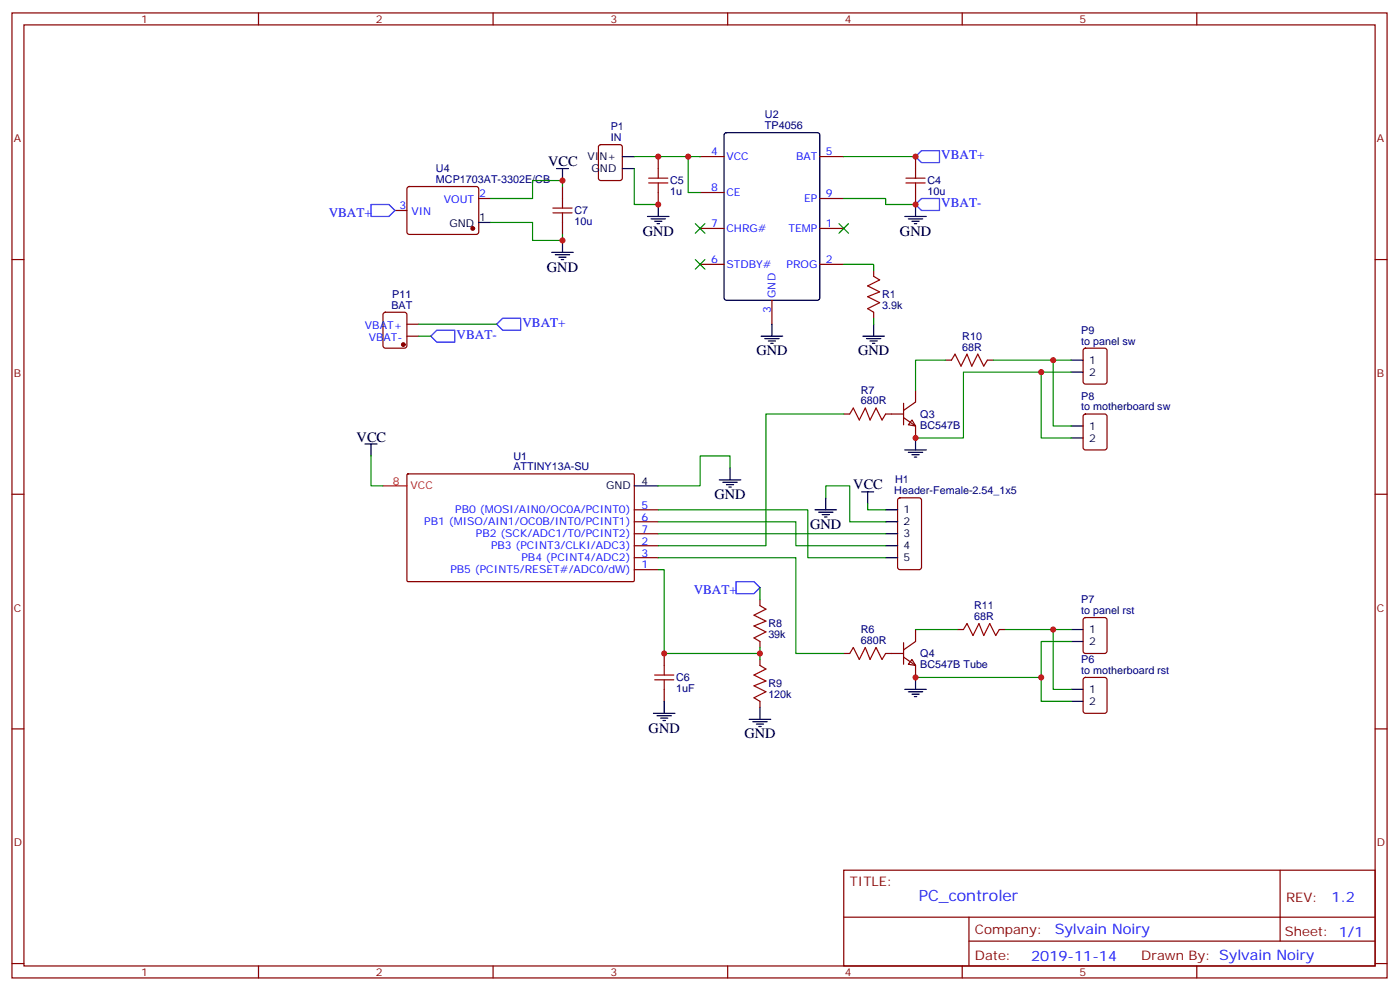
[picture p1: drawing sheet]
<svg xmlns="http://www.w3.org/2000/svg" width="413mm" height="292mm" viewBox="0 0 413 292" stroke-linecap="round" stroke-linejoin="round" font-family="sans-serif">
<g fill="none" stroke="#870000" stroke-width=".35">
<path d="M3.5 3.8h405.4v284.3h-405.4zM7.1 7.3h398.2v277.3h-398.2zM76.2 3.8v3.5M145.3 3.8v3.5M214.5 3.8v3.5M283.6 3.8v3.5M352.8 3.8v3.5M120.2 55.2l.4-.2h20.1l.4 .7-.1 12.9-.6 .5-20-.1-.5-.6v-12.7zM141.1 58.5h3.5M165.8 55v3.5M176.6 42.8l.5-.2h5.6l.7 .4v9.5l-.4 .6-5.9 .1-.7-.5v-9.4zM194 46.1v3.6"/>
<path d="M194 56.7v3.6M206.4 46.1h7M206.4 56.7h7M241.7 46.1h7M241.7 58.5h7M269.9 46.1v3.6M269.9 56.7v3.6M3.5 76.5h3.6M116.4 62h3.5M165.8 65.5v3.6M206.4 67.3h7M206.4 77.9h7"/>
<path d="M241.7 67.3h7M241.7 77.9h7M257.5 79.7v1.7M405.3 76.5h3.6M113.1 92.2l.5-.2h5.6l.7 .4v9.5l-.4 .6-5.9 .1-.7-.5v-9.4zM119.9 99.1h3.6M119.9 95.5h3.6M227.5 88.5v7M257.5 92v1.8M266.3 118.8v6.4M269.9 114.9v3.6l-3.6 2.4M278.7 106.1h1.8"/>
<path d="M291 106.1h1.8M319.5 102.8l.5-.2h5.6l.7 .4v9.5l-.4 .6-5.9 .1-.7-.5v-9.4zM120 139.8l.3-.2 66.5 .1 .2 .3-.1 31.2-.3 .2-66.5-.1-.2-.3zM248.7 122h1.8M261.1 122h5.2M266.3 123l3.6 2.5v3.5M268.8 123.8l1.1 1.7-2.1-.3zM319.5 122.2l.5-.2h5.6l.7 .4v9.5l-.4 .6-5.9 .1-.7-.5v-9.4zM3.5 145.6h3.6M187 150.2h7M187 153.7h7M187 157.3h7"/>
<path d="M264.8 146.9l.5-.2h5.6l.7 .4v20l-.4 .7-5.9 .1-.7-.5v-20zM405.3 145.6h3.6M187 167.9h7M187 160.8h7M187 164.3h7M224 176.7v1.7M195.8 192.5v3.6M224 189v1.8M224 194.3v1.8M248.7 192.5h1.8M261.1 192.5h5.2M266.3 189.4v6.3"/>
<path d="M266.3 193.6l3.6 2.5v3.5M268.8 194.3l1.1 1.8-2.1-.4zM269.9 185.5v3.5l-3.6 2.5M282.2 185.5h1.8M294.6 185.5h1.7M319.5 199.8l.5-.2h5.6l.7 .4v9.5l-.4 .6-5.9 .1-.7-.5v-9.4zM319.5 182.2l.5-.2h5.6l.7 .4v9.4l-.4 .7h-5.9l-.7-.4v-9.4zM3.5 214.8h3.6M195.8 203.1v3.6M224 206.7v1.7M405.3 214.8h3.6M248.7 256.4h156.6v28.2h-156.6z"/>
<path d="M377.3 256.4v20.9M248.7 270.2h156.5M285.6 277.3h119.6M285.6 270.2v14.2M3.5 283.9h3.6M76.2 284.6v3.5M145.3 284.6v3.5M214.5 284.6v3.5M283.6 284.6v3.5M352.8 284.6v3.5M405.3 283.9h3.6"/>
</g>
<g fill="none" stroke="#000" stroke-width=".35">
<path d="M213.7 39.3l.4-.2h26.8l.7 .4 .1 48.3-.5 .6-27.1 .1-.6-.5-.1-48.2zM164 49.7h3.6M165.8 49.7v3.5M183.4 49.7h3.6M183.4 46.1h3.6M141.1 65.5h3.5M162.6 74.4h6.4M163.7 75.1h4.2M164.7 75.8h2.2M165.5 76.5h.7M165.8 70.8v3.6M190.9 63.8h6.3"/>
<path d="M191.9 64.5h4.2M193 65.2h2.1M193.7 65.9h.7M194 60.3v3.5M266.7 63.8h6.3M267.8 64.5h4.2M268.8 65.2h2.1M269.5 65.9h.7M269.9 60.3v3.5M224.4 99.1h6.3M225.4 99.8h4.3M227.5 95.5v3.6"/>
<path d="M254.4 99.1h6.3M255.4 99.8h4.2M257.5 95.5v3.6M226.5 100.5h2.1M227.2 101.2h.7M256.5 100.5h2.1M257.2 101.2h.7M315.7 106.1h3.6M315.7 109.6h3.6M107.6 130.8h3.5M109.4 130.8v3.5M215.2 137.9v3.5"/>
<path d="M266.7 132.6h6.3M267.8 133.3h4.2M268.8 134h2.1M269.5 134.7h.7M269.9 129v3.6M315.7 125.5h3.6M315.7 129h3.6M187 143.2h7M212 141.4h6.4M213.1 142.1h4.2M214.1 142.8h2.2M214.8 143.5h.7"/>
<path d="M240.2 150.2h6.4M241.3 150.9h4.2M242.4 151.6h2.1M243.1 152.3h.7M243.4 146.7v3.5M254 144.9h3.5M255.8 144.9v3.5M261.1 150.2h3.5M261.1 153.7h3.5M261.1 157.3h3.5M261.1 160.8h3.5M261.1 164.3h3.5"/>
<path d="M269.9 199.6v3.5M315.7 185.5h3.6M315.7 189h3.6M192.6 210.2h6.4M193.7 210.9h4.2M194.7 211.6h2.1M195.4 212.3h.7M195.8 206.7v3.5M220.8 211.9h6.4M221.9 212.7h4.2M223 213.4h2.1M223.7 214.1h.7"/>
<path d="M224 208.4v3.5M266.7 203.1h6.3M267.8 203.8h4.2M268.8 204.5h2.1M269.5 205.2h.7M315.7 203.1h3.6M315.7 206.7h3.6"/>
</g>
<g fill="none" stroke="#a10000" stroke-width=".35">
<path d="M165.8 58.5v2.8M191.2 53.9h5.6M191.2 52.5h5.6M194 49.7v2.8M194 53.9v2.8M267.1 53.9h5.6M267.1 52.5h5.6M269.9 49.7v2.8M269.9 53.9v2.8M163 62.7h5.6M163 61.3h5.6M165.8 62.7v2.8"/>
<path d="M257.5 81.4l1.8 1.1-3.5 1.7 3.5 1.8-3.5 1.4 3.5 1.8-3.5 1.7 1.7 1.1M280.5 106.1l1-1.7 1.8 3.5 1.7-3.5 1.5 3.5 1.7-3.5 1.8 3.5 1-1.8M250.5 122l1-1.8 1.8 3.6 1.8-3.6 1.4 3.6 1.7-3.6 1.8 3.6 1.1-1.8M224 178.4l1.8 1.1-3.6 1.8 3.6 1.7-3.6 1.4 3.6 1.8-3.6 1.8 1.8 1M193 198.9h5.6M195.8 196.1v2.8M224 196.1l1.8 1-3.6 1.8 3.6 1.8-3.6 1.4 3.6 1.7-3.6 1.8 1.8 1.1M250.5 192.5l1-1.7 1.8 3.5 1.8-3.5 1.4 3.5 1.7-3.5 1.8 3.5 1.1-1.8M284 185.5l1-1.8 1.8 3.6 1.8-3.6 1.4 3.6 1.7-3.6 1.8 3.6 1.1-1.8M193 200.3h5.6M195.8 200.3v2.8"/>
</g>
<path d="M112.9 143.2h7" fill="none" stroke="#f00" stroke-width=".35"/>
<g fill="#870000" stroke="#870000" stroke-width=".35">
<circle cx="139.3" cy="67.3" r=".53"/>
<circle cx="118.9" cy="101.5" r=".53"/>
</g>
<path d="M271.6 44.4h5.3v3.5h-5.3l-1.7-1.8zM271.6 58.5h5.3v3.5h-5.3l-1.7-1.7zM109.4 60.3h5.3l1.7 1.7-1.7 1.8h-5.3zM127 99.1l1.8-1.8h5.3v3.5h-5.3zM146.4 95.5l1.8-1.7h5.3v3.5h-5.3zM217 171.4h5.2l1.8 1.7-1.8 1.8h-5.2z" fill="none" stroke="#00f" stroke-width=".35"/>
<g fill="none" stroke="#008700" stroke-width=".35">
<path d="M165.8 55v-1.8h-8.8v5.3h-12.4M187 46.1h15.8M187 49.7v10.6h7M206.4 46.1h-3.6v10.6h3.6M248.7 58.5h12.4v1.8h8.8M248.7 46.1h21.2M144.6 65.5h12.4v5.3h8.8v-1.7M248.7 77.9h8.8v1.8M123.5 95.5h22.9M123.5 99.1h3.5M257.5 93.8v1.7M278.7 106.1h-8.8v8.8"/>
<path d="M292.8 106.1h22.9M306.9 109.6v19.4h8.8M310.4 106.1v19.4h5.3M315.7 109.6h-31.7v19.4h-14.1M109.4 134.3v8.9h3.5M215.2 137.9v-3.6h-8.8v8.9h-12.4M248.7 122h-22.9v38.8h-31.8M194 153.7h40.6v7.1h26.5M194 150.2h44.1v14.1h23M194 157.3h67.1M243.4 146.7v-3.5h7.1v10.5h10.6M255.8 148.4v1.8h5.3"/>
<path d="M194 164.3h40.6v28.2h14.1M194 167.9h1.8v24.6h28.2M224 173.1v3.6M224 190.8v3.5M269.9 199.6h37M269.9 185.5h12.3M296.3 185.5h14.1M315.7 185.5h-5.3v17.6h5.3M315.7 189h-8.8v17.7h8.8"/>
</g>
<g fill="#c00">
<circle cx="194" cy="60.3" r=".88"/>
<circle cx="194" cy="46.1" r=".88"/>
<circle cx="310.4" cy="185.5" r=".88"/>
<circle cx="310.4" cy="106.1" r=".88"/>
<circle cx="165.8" cy="53.2" r=".88"/>
<circle cx="165.8" cy="70.8" r=".88"/>
<circle cx="269.9" cy="46.1" r=".88"/>
<circle cx="202.8" cy="46.1" r=".88"/>
<circle cx="269.9" cy="129" r=".88"/>
<circle cx="306.9" cy="109.6" r=".88"/>
<circle cx="306.9" cy="199.6" r=".88"/>
<circle cx="269.9" cy="199.6" r=".88"/>
<circle cx="269.9" cy="60.3" r=".88"/>
<circle cx="224" cy="192.5" r=".88"/>
<circle cx="195.8" cy="192.5" r=".88"/>
</g>
<g fill="#c00" stroke="#008700" stroke-width=".35">
<path d="M205 65.9l2.8 2.8zM207.8 65.9l-2.8 2.8z"/>
<path d="M205 76.5l2.8 2.8zM207.8 76.5l-2.8 2.8z"/>
<path d="M247.3 65.9l2.8 2.8zM250.1 65.9l-2.8 2.8z"/>
</g>
<text font-size="4.6" fill="#00f" x="270.8" y="265.4">PC_controler</text>
<g font-size="4.2">
<text x="161.6" y="49">VCC</text>
<text x="189.4" y="69.4">GND</text>
<text x="265.3" y="69.4">GND</text>
<text x="161.2" y="80">GND</text>
<text x="223" y="104.7">GND</text>
<text x="252.9" y="104.7">GND</text>
<text x="105.1" y="130.1">VCC</text>
<text x="210.6" y="147">GND</text>
<text x="251.5" y="144.2">VCC</text>
<text x="238.8" y="155.9">GND</text>
<text x="191.2" y="215.8">GND</text>
<text x="219.4" y="217.6">GND</text>
</g>
<g font-size="4.2" fill="#00f">
<text x="392.5" y="265.7">1.2</text>
<text x="310.9" y="275.2">Sylvain Noiry</text>
<text x="304" y="283">2019-11-14</text>
</g>
<g font-size="3.9" fill="#00f">
<text x="277.5" y="46.8">VBAT+</text>
<text x="96.9" y="63.9">VBAT+</text>
<text x="277.5" y="61">VBAT-</text>
<text x="134.6" y="99.8">VBAT-</text>
<text x="154" y="96.2">VBAT+</text>
<text x="204.5" y="174.9">VBAT+</text>
</g>
<g font-size="3.9" fill="#800">
<text x="250.5" y="261">TITLE:</text>
<text x="379.1" y="265.7">REV:</text>
<text x="287.4" y="275.2">Company:</text>
<text x="378.7" y="275.8">Sheet: 1/1</text>
<text x="287.4" y="282.9">Date:</text>
<text x="336.4" y="282.9">Drawn By: Sylvain Noiry</text>
</g>
<g font-size="3.2" fill="#800">
<text x="41.6" y="6.8">1</text>
<text x="110.8" y="6.8">2</text>
<text x="179.9" y="6.8">3</text>
<text x="249.1" y="6.8">4</text>
<text x="318.2" y="6.8">5</text>
<text x="4.1" y="41.9">A</text>
<text x="405.9" y="41.9">A</text>
<text x="4.1" y="111.1">B</text>
<text x="405.9" y="111.1">B</text>
<text x="4.1" y="180.2">C</text>
<text x="405.9" y="180.2">C</text>
<text x="4.1" y="249.3">D</text>
<text x="405.9" y="249.3">D</text>
<text x="41.6" y="287.6">1</text>
<text x="110.8" y="287.6">2</text>
<text x="179.9" y="287.6">3</text>
<text x="249.1" y="287.6">4</text>
<text x="318.2" y="287.6">5</text>
</g>
<g font-size="3.2" fill="#000080">
<text x="225.5" y="34.7">U2</text>
<text x="180" y="41.6">IN</text>
<text x="180" y="38.4">P1</text>
<text x="225.5" y="38">TP4056</text>
<text x="128.5" y="53.9">MCP1703AT-3302E/CB</text>
<text x="128.5" y="50.7">U4</text>
<text x="197.6" y="57.5">1u</text>
<text x="197.6" y="54.3">C5</text>
<text x="273.4" y="57.5">10u</text>
<text x="273.4" y="54.3">C4</text>
<text x="169.3" y="63.1">C7</text>
<text x="169.3" y="66.3">10u</text>
<text x="115.6" y="87.7">P11</text>
<text x="260" y="87.9">R1</text>
<text x="115.4" y="90.9">BAT</text>
<text x="260" y="91">3.9k</text>
<text x="283.6" y="100.2">R10</text>
<text x="318.7" y="101.5">to panel sw</text>
<text x="318.7" y="98.4">P9</text>
<text x="283.6" y="103.3">68R</text>
<text x="253.7" y="119.2">680R</text>
<text x="253.7" y="116">R7</text>
<text x="318.7" y="117.8">P8</text>
<text x="271.3" y="123.1">Q3</text>
<text x="318.7" y="120.9">to motherboard sw</text>
<text x="271.3" y="126.4">BC547B</text>
<text x="151.3" y="135.4">U1</text>
<text x="151.3" y="138.6">ATTINY13A-SU</text>
<text x="263.9" y="142.4">H1</text>
<text x="263.6" y="145.6">Header-Female-2.54_1x5</text>
<text x="287.2" y="179.5">R11</text>
<text x="318.7" y="177.7">P7</text>
<text x="226.5" y="184.9">R8</text>
<text x="287.2" y="182.7">68R</text>
<text x="318.7" y="180.9">to panel rst</text>
<text x="226.5" y="188">39k</text>
<text x="253.7" y="189.7">680R</text>
<text x="253.7" y="186.5">R6</text>
<text x="271.3" y="196.9">BC547B Tube</text>
<text x="271.3" y="193.7">Q4</text>
<text x="318.7" y="195.4">P6</text>
<text x="199.3" y="203.9">1uF</text>
<text x="199.3" y="200.8">C6</text>
<text x="226.5" y="202.5">R9</text>
<text x="318.7" y="198.5">to motherboard rst</text>
<text x="226.5" y="205.7">120k</text>
</g>
<g font-size="3.2">
<text x="173.2" y="47.2">VIN+</text>
<text x="174.4" y="50.7">GND</text>
<text x="141.3" y="65.2">1</text>
<text x="132.5" y="67">GND</text>
<text x="321" y="107.2">1</text>
<text x="321" y="110.7">2</text>
<text x="321" y="126.6">1</text>
<text x="321" y="130.1">2</text>
<text x="189.1" y="142.8">4</text>
<text x="178.6" y="144.2">GND</text>
<text x="266.3" y="151.3">1</text>
<text x="266.3" y="154.8">2</text>
<text x="266.3" y="158.3">3</text>
<text x="266.3" y="161.9">4</text>
<text x="266.3" y="165.4">5</text>
<text x="321" y="186.5">1</text>
<text x="321" y="190.1">2</text>
<text x="321" y="204.2">1</text>
<text x="321" y="207.7">2</text>
</g>
<g font-size="3.2" fill="#00f">
<text x="209.6" y="45.8">4</text>
<text x="214.1" y="47.2">VCC</text>
<text x="234.6" y="47.2">BAT</text>
<text x="243.4" y="45.8">5</text>
<text x="130.9" y="59.9">VOUT</text>
<text x="141.3" y="58.1">2</text>
<text x="209.6" y="56.4">8</text>
<text x="214.1" y="57.8">CE</text>
<text x="237" y="59.5">EP</text>
<text x="243.4" y="58.1">9</text>
<text x="117.8" y="61.7">3</text>
<text x="121.2" y="63.4">VIN</text>
<text x="209.6" y="67">7</text>
<text x="214.1" y="68.4">CHRG#</text>
<text x="232.4" y="68.4">TEMP</text>
<text x="243.4" y="67">1</text>
<text x="209.6" y="77.5">6</text>
<text x="243.4" y="77.5">2</text>
<text x="214.1" y="79">STDBY#</text>
<text x="231.9" y="79">PROG</text>
<text x="228.6" y="87.8" transform="rotate(-90 228.6 87.8)">GND</text>
<text x="227.2" y="92.3" transform="rotate(-90 227.2 92.3)">3</text>
<text x="107.6" y="96.9">VBAT+</text>
<text x="108.7" y="100.5">VBAT-</text>
<text x="189.1" y="149.9">5</text>
<text x="125.1" y="154.8">PB1 (MISO/AIN1/OC0B/INT0/PCINT1)</text>
<text x="134.2" y="151.3">PB0 (MOSI/AIN0/OC0A/PCINT0)</text>
<text x="189.1" y="153.4">6</text>
<text x="140.3" y="158.3">PB2 (SCK/ADC1/T0/PCINT2)</text>
<text x="144.8" y="161.9">PB3 (PCINT3/CLKI/ADC3)</text>
<text x="189.1" y="160.4">2</text>
<text x="189.1" y="156.9">7</text>
<text x="153.7" y="165.4">PB4 (PCINT4/ADC2)</text>
<text x="189.1" y="167.5">1</text>
<text x="189.1" y="164">3</text>
<text x="132.8" y="168.9">PB5 (PCINT5/RESET#/ADC0/dW)</text>
</g>
<g font-size="3.2" fill="#f00">
<text x="115.8" y="142.8">8</text>
<text x="121" y="144.2">VCC</text>
</g>
</svg>
